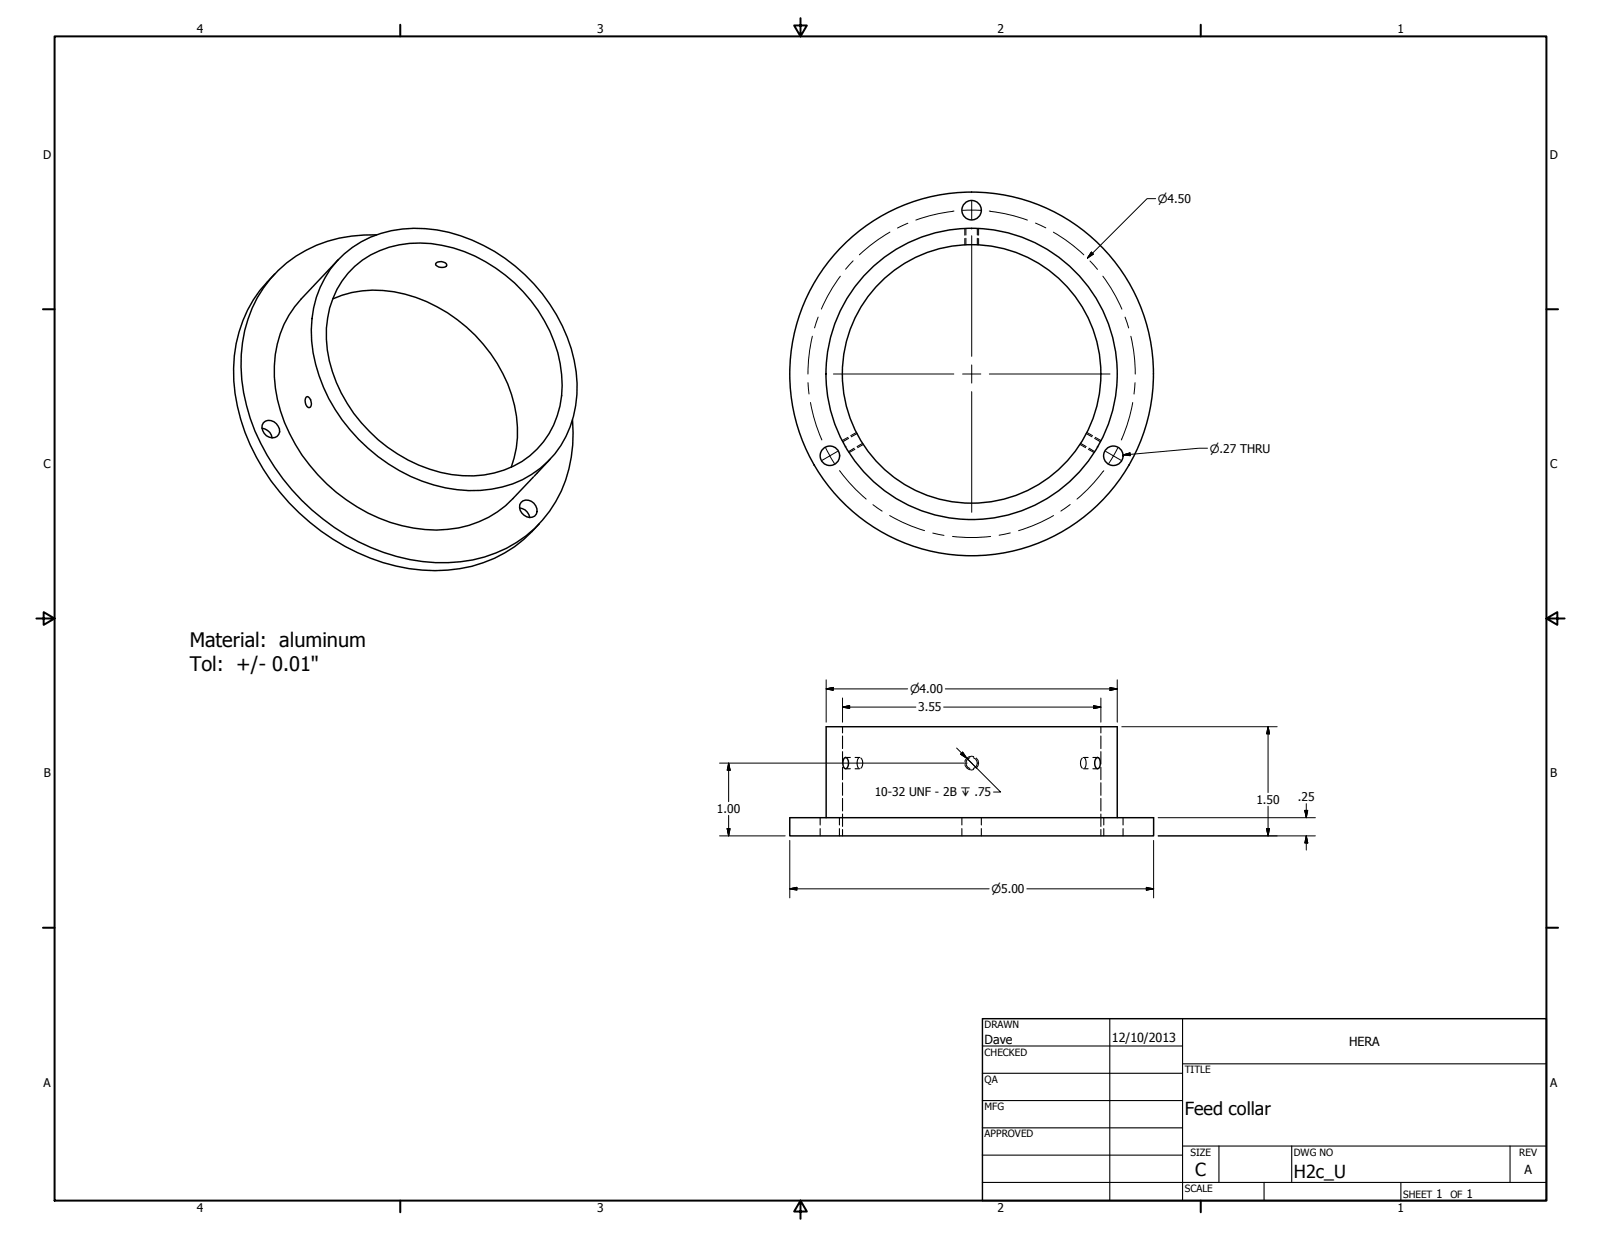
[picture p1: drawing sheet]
<svg xmlns="http://www.w3.org/2000/svg" width="559mm" height="432mm" viewBox="0 0 559 432" stroke-linecap="round" stroke-linejoin="round" font-family="sans-serif">
<!-- layer: Visible (ANSI) -->
<g fill="none" stroke="#000" stroke-width=".51">
<path d="M95.9 95.6a46.6 46.6 0 0 0-13.9 41.8 74.8 74.8 0 0 0 42.8 55.5 58.7 58.7 0 0 0 43.9 3.5 44 44 0 0 0 19.6-13.6M117.6 91.1a38.2 38.2 0 0 1 34.9-10.8 60.5 60.5 0 0 1 47.9 45.5 37.8 37.8 0 0 1-9.2 35.3 37.1 37.1 0 0 1-31.6 9.8 60.3 60.3 0 0 1-50.3-47.8 38 38 0 0 1 8.3-32zM118.1 90.6l-12.9 13.7a38.4 38.4 0 0 0-8.4 35.2 60.5 60.5 0 0 0 47.5 44.8 37.8 37.8 0 0 0 34.7-10.2l7.2-7.6M123.8 93a36 36 0 0 1 34.4-6.4 53.8 53.8 0 0 1 37.3 40.3 32.5 32.5 0 0 1-13.3 34.2 38.8 38.8 0 0 1-36 1.3 53.7 53.7 0 0 1-32-40.3 32.9 32.9 0 0 1 9.6-29.1zM131.4 82a45.3 45.3 0 0 0-37 15.3 47.5 47.5 0 0 0-9.4 39.7 75.2 75.2 0 0 0 31.6 47.1 65.2 65.2 0 0 0 48.4 11.4 42.8 42.8 0 0 0 34.9-40.2l-.1-8.7M152.2 91.8a2.53 2.53 0 0 1 3.8 .8 2.53 2.53 0 0 1-4-.4zM116.1 104.3a41.3 41.3 0 0 1 36.5 2.8 52.9 52.9 0 0 1 27.7 38.3 36.4 36.4 0 0 1-1.9 17.7M106.9 138.6l.4-.2a2.58 2.58 0 0 1 1 3.7l-.4 .2a2.47 2.47 0 0 1-1-3.7zM91.4 149.5a4.2 4.2 0 0 1 3.6 3.3M91.9 147.6a3.5 3.5 0 0 1 4.3 0 3.5 3.5 0 0 1 1.1 4 3.2 3.2 0 0 1-3.2 1.2 3.2 3.2 0 0 1-2.4-2.5l-.2-1.9zM181.4 177.3a4 4 0 0 1 3.5 3.4M181.9 175.4a3.4 3.4 0 0 1 4.4 .3 3.4 3.4 0 0 1 .3 4.4 3.5 3.5 0 0 1-4.1-.6 3.5 3.5 0 0 1-.6-4.1z"/>
<path d="M192 160.3l-5.6 5.9M294.8 264.5l.3-.1a2.41 2.41 0 0 1 0 4 2.6 2.6 0 0 1-.3-3.9zM382.7 264.5l.4-.1a2.51 2.51 0 0 1 0 4 2.48 2.48 0 0 1-.4-3.9zM275.7 285.4h127v6.4h-127zM288.4 285.4v-31.7h101.6v31.7"/>
<circle cx="339.1" cy="73.4" r="3.4"/>
<circle cx="339.1" cy="130.5" r="63.5"/>
<circle cx="339.1" cy="130.5" r="45.1"/>
<circle cx="339.1" cy="130.5" r="50.8"/>
<circle cx="289.7" cy="159.1" r="3.4"/>
<circle cx="388.6" cy="159.1" r="3.4"/>
</g>
<!-- layer: Hidden (ANSI) -->
<g fill="none" stroke="#000" stroke-width=".38">
<path d="M337.1 79.8v2.2M341.1 79.8v2.2M337.1 83.2v2.3M341.1 83.2v2.3M296.2 153l-2 1.2M298.1 156.5l-1.9 1.2M299.1 151.3l-2 1.2M301.1 154.7l-2 1.2M377.1 154.7l2 1.2M379.1 151.3l2 1.2M380.1 156.5l2 1.2M382.1 153l1.9 1.2"/>
<path d="M294.1 253.7v2.1M294.1 256.9v4.4M384.2 253.7v2.1M384.2 256.9v4.4M294.1 262.4v4.3M294.1 267.8v4.4M294.1 273.2v4.4M294.1 278.7v4.4M295.1 268.4h1.7M295.1 264.4h1.7M298.4 268.4h1.7M298.4 264.4h1.7"/>
<path d="M299.7 264.6a3.4 3.4 0 0 0 0 3.6M300.5 264.6a2.81 2.81 0 0 1 0 3.6M338.5 264.5a1.95 1.95 0 0 0-1.4 1.9 1.95 1.95 0 0 0 1.4 1.8M339.7 264.5a1.95 1.95 0 0 1 1.4 1.9 1.95 1.95 0 0 1-1.4 1.8M377.8 264.6a2.81 2.81 0 0 0 0 3.6M378.1 268.4h1.7M378.1 264.4h1.7M378.6 264.6a3.4 3.4 0 0 1 0 3.6M381.4 268.4h1.7M381.4 264.4h1.7M384.2 262.4v4.3M384.2 267.8v4.4"/>
<path d="M384.2 273.2v4.4M384.2 278.7v4.4M286.3 285.4v2.6M286.3 289.2v2.6M293 285.4v2.6M293 289.2v2.6M294.1 284.2v4.3M294.1 289.6v2.2M335.7 285.4v2.6M335.7 289.2v2.6M342.5 285.4v2.6M342.5 289.2v2.6"/>
<path d="M384.2 284.2v4.3M384.2 289.6v2.2M385.3 285.4v2.6M385.3 289.2v2.6M392 285.4v2.6M392 289.2v2.6"/>
</g>
<!-- layer: Hidden Narrow (ANSI) -->
<g fill="none" stroke="#000" stroke-width=".35">
<path d="M336.7 79.8v2.3M341.6 79.8v2.3M336.7 83.2v2.3M341.6 83.2v2.3M296 152.7l-2.1 1.1M298.4 156.8l-2 1.2M299 150.9l-2.1 1.2M301.4 155.1l-2.1 1.2M376.9 155.1l2 1.2M379.3 150.9l2 1.2M379.9 156.8l2 1.2M382.3 152.7l2 1.1"/>
<path d="M336.8 266.9a2.27 2.27 0 0 0 3.1 1.7M339.9 264.1a2.35 2.35 0 0 0-3.1 1.8M340.7 264.6a2.33 2.33 0 0 1 0 3.6"/>
</g>
<!-- layer: Border (ANSI) -->
<g fill="none" stroke="#000" stroke-width=".7">
<path d="M19 12.7h520.8v406.4h-520.8zM139.7 8.6v4.1M279.4 6.3v6.4l-2.2-3.8h4.4l-2.2 3.8M419.1 8.6v4.1M15 107.9h4M539.8 107.9h4M12.7 215.9h6.3l-3.8-2.2v4.4l3.8-2.2M539.8 215.9l3.8 2.2v-4.4l-3.8 2.2h6.3M15 323.8h4M539.8 323.8h4M139.7 419.1v4.1M279.4 419.1l2.2 3.8h-4.4l2.2-3.8v6.3"/>
<path d="M419.1 419.1v4.1"/>
</g>
<!-- layer: Title (ANSI) -->
<g fill="none" stroke="#000" stroke-width=".38">
<path d="M387.3 355.6v63.5M412.7 355.6v63.5M342.9 365.1h69.8M342.9 374.6h69.8M412.7 371.3h127.1M342.9 384.2h69.8M342.9 393.7h69.8M342.9 412.7h196.9M342.9 403.2h69.8M412.7 400h127.1M425.4 400v12.7M441.2 412.7v6.4"/>
<path d="M450.8 400v12.7M488.9 412.7v6.4M527 400v12.7"/>
</g>
<path d="M342.9 355.6h196.9v63.5h-196.9z" fill="none" stroke="#000" stroke-width=".51"/>
<!-- layer: Dimension (ANSI) -->
<g fill="none" stroke="#000" stroke-width=".35">
<path d="M403.4 69.3h-3l-20.9 20.8M380.9 88l.7 .7-2.1 1.4zM288.4 237.3v14.8M387.4 240l2.6 .5-2.6 .5zM390 237.3v14.8M288.4 240.5l2.4-.5v1zM288.4 240.5h28.4M294.1 246.8l2.4-.5v1zM294.1 246.8h25.6M294.1 243.6v8.5M329.4 246.8h54.8M329.9 240.5h60.1"/>
<path d="M381.7 246.3l2.5 .5-2.5 .5zM384.2 243.6v8.5M391.5 253.7h54.3M442.6 253.7l.5 2.5h-1zM442.6 253.7v23M251.1 266.4h86.5M254.3 266.4l.5 2.5h-1zM254.3 266.4v13.4M251.1 291.8h23M253.8 289.2h1l-.5 2.6zM254.3 284.6v7.2M275.7 293.4v20"/>
<path d="M402.7 293.4v20M404.2 291.8h54.9M404.2 285.4h54.9M442.1 289.2h1l-.5 2.6zM442.6 281.4v10.4M455.4 282.9h1l-.5 2.5zM455.9 291.8l.5 2.5h-1zM455.9 280.5v4.9M455.9 291.8v4.9M275.7 310.3l2.4-.5v.9zM275.7 310.3h69.5M358.4 310.3h44.3"/>
<path d="M400.1 309.8l2.6 .5-2.6 .4z"/>
</g>
<g fill="#000" stroke="#000" stroke-width=".35">
<path d="M380.9 88l-1.4 2.1zM380.9 88l.7 .7-2.1 1.4zM288.4 240.5l2.4-.5zM288.4 240.5l2.4-.5v1zM294.1 246.8l2.4-.5zM294.1 246.8l2.4-.5v1zM381.7 247.3l2.5-.5zM381.7 246.3l2.5 .5-2.5 .5zM387.4 241l2.6-.5zM387.4 240l2.6 .5-2.6 .5zM442.6 253.7l.5 2.5zM442.6 253.7l.5 2.5h-1z"/>
<path d="M254.3 266.4l.5 2.5zM254.3 266.4l.5 2.5h-1zM253.8 289.2l.5 2.6zM253.8 289.2h1l-.5 2.6zM442.1 289.2l.5 2.6zM442.1 289.2h1l-.5 2.6zM455.4 282.9l.5 2.5zM455.4 282.9h1l-.5 2.5zM455.9 291.8l.5 2.5zM455.9 291.8l.5 2.5h-1zM275.7 310.3l2.4-.5zM275.7 310.3l2.4-.5v.9z"/>
<path d="M400.1 310.7l2.6-.4zM400.1 309.8l2.6 .5-2.6 .4z"/>
</g>
<!-- layer: Symbol (ANSI) -->
<path d="M392 158.8l2.4-.7 .1 1zM421.4 156.5h-2.9l-26.5 2.3M333.9 261.1l3.5 3.6M336 262.5l1.4 2.2-2.1-1.4zM337.4 264.7l11.8 11.8h-2.4M337.4 264.7l3.4 3.4" fill="none" stroke="#000" stroke-width=".35"/>
<path d="M392 158.8l2.4-.7zM392 158.8l2.4-.7 .1 1zM335.3 263.3l2.1 1.4zM336 262.5l1.4 2.2-2.1-1.4z" fill="#000" stroke="#000" stroke-width=".35"/>
<!-- layer: Center Mark (ANSI) -->
<g fill="none" stroke="#000" stroke-width=".35">
<path d="M339.2 66.9v.3M339.2 70.2v6.4M339.2 79.6v.3M339.2 82.3v42.1M290.9 130.6h42M336 130.6h6.3M339.2 127.4v6.3M339.2 136.7v42.1M345.3 130.6h42.1M292.4 157.5l-5.5 3.2M295.3 155.8l-.3 .2M383 155.8l.3 .2"/>
<path d="M385.9 157.5l5.5 3.2M284.3 162.2l-.3 .2M394 162.2l.3 .2"/>
</g>
<!-- layer: Centerline (ANSI) -->
<g fill="none" stroke="#000" stroke-width=".35">
<path d="M316.9 77.9l-3.6 1.7M332.6 73.8l-7.2 1.3-5.7 1.7M333 73.7h-.4M336 73.4h6.3M345.3 73.7h.4M345.7 73.8l5.9 1 7 2M361.4 77.9l3.6 1.6M293.3 96.4l-3.9 6.1-2.7 5.4M297.8 91l-2.7 3M310.6 81l-6 4-4.7 4M367.6 81l5.1 3.3 5.6 4.7M380.4 91.1l2.7 3"/>
<path d="M384.9 96.4l3.4 5 3.3 6.5M283.5 117.4l-1.2 7.1-.3 6.1M285.6 110.7l-1.3 3.8M392.7 110.7l1.2 3.8M394.7 117.4l1.1 5.9 .4 7.3M282 133.6l.4 3.9M396.2 133.6l-.4 4M282.9 140.5l1.7 7.1 2.3 6M288.1 156.3l3.2 5.5M390.1 156.3l-3.1 5.5M395.4 140.5l-1.8 7.1-2.2 6M293 164.2l4.1 5 5.3 5"/>
<path d="M304.7 176.2l3.2 2.2M310.5 180l6.5 3.2 5.7 2M367.7 180l-5.4 2.7-6.8 2.5M373.5 176.1l-3.2 2.3M385 164.6l-3.9 4.6-5.2 5M385.3 164.3l-.3 .3M325.6 186.1l3.9 .8M332.5 187.3l7.2 .3 6.1-.3M352.6 186l-3.9 .8"/>
</g>
<g font-size="7">
<text x="66.2" y="225.8">Material: aluminum</text>
<text x="66.2" y="234.1">Tol: +/- 0.01&quot;</text>
</g>
<g font-size="6.3">
<text x="413.5" y="389.1">Feed collar</text>
<text x="417.2" y="410.6">C</text>
<text x="451.6" y="411.1">H2c_U</text>
</g>
<g font-size="4.4">
<text x="343.7" y="364.3">Dave</text>
<text x="388.1" y="363.7">12/10/2013</text>
<text x="470.9" y="365.1">HERA</text>
<text x="532.1" y="409.9">A</text>
</g>
<g font-size="4.2">
<text x="68.7" y="11.7">4</text>
<text x="208.4" y="11.7">3</text>
<text x="348.1" y="11.7">2</text>
<text x="487.8" y="11.7">1</text>
<text x="15.1" y="55.5">D</text>
<text x="540.9" y="55.5">D</text>
<text x="15.2" y="163.4">C</text>
<text x="541" y="163.4">C</text>
<text x="320.5" y="248.3">3.55</text>
<text x="15.3" y="271.4">B</text>
<text x="541.1" y="271.4">B</text>
<text x="305.3" y="278">10-32 UNF - 2B ↧ .75</text>
<text x="438.5" y="280.6">1.50</text>
<text x="453" y="279.7">.25</text>
<text x="250.3" y="283.8">1.00</text>
<text x="15.2" y="379.3">A</text>
<text x="541" y="379.3">A</text>
<text x="501.3" y="418.3">1</text>
<text x="511.8" y="418.3">1</text>
<text x="68.7" y="423.2">4</text>
<text x="208.4" y="423.2">3</text>
<text x="348.1" y="423.2">2</text>
<text x="487.8" y="423.2">1</text>
</g>
<g font-size="4">
<text x="404.1" y="70.8">⌀4.50</text>
<text x="422.3" y="158">⌀.27 THRU</text>
<text x="317.6" y="241.9">⌀4.00</text>
<text x="346.1" y="311.7">⌀5.00</text>
</g>
<g font-size="3.5">
<text x="343.7" y="358.9">DRAWN</text>
<text x="343.7" y="368.5">CHECKED</text>
<text x="413.5" y="374.6">TITLE</text>
<text x="343.7" y="378">QA</text>
<text x="343.7" y="387.5">MFG</text>
<text x="343.7" y="397.1">APPROVED</text>
<text x="415.5" y="403.4">SIZE</text>
<text x="451.6" y="403.4">DWG NO</text>
<text x="530.3" y="403.4">REV</text>
<text x="413.5" y="416.1">SCALE</text>
<text x="489.7" y="418.3">SHEET</text>
<text x="506.2" y="418.3">OF</text>
</g>
</svg>
